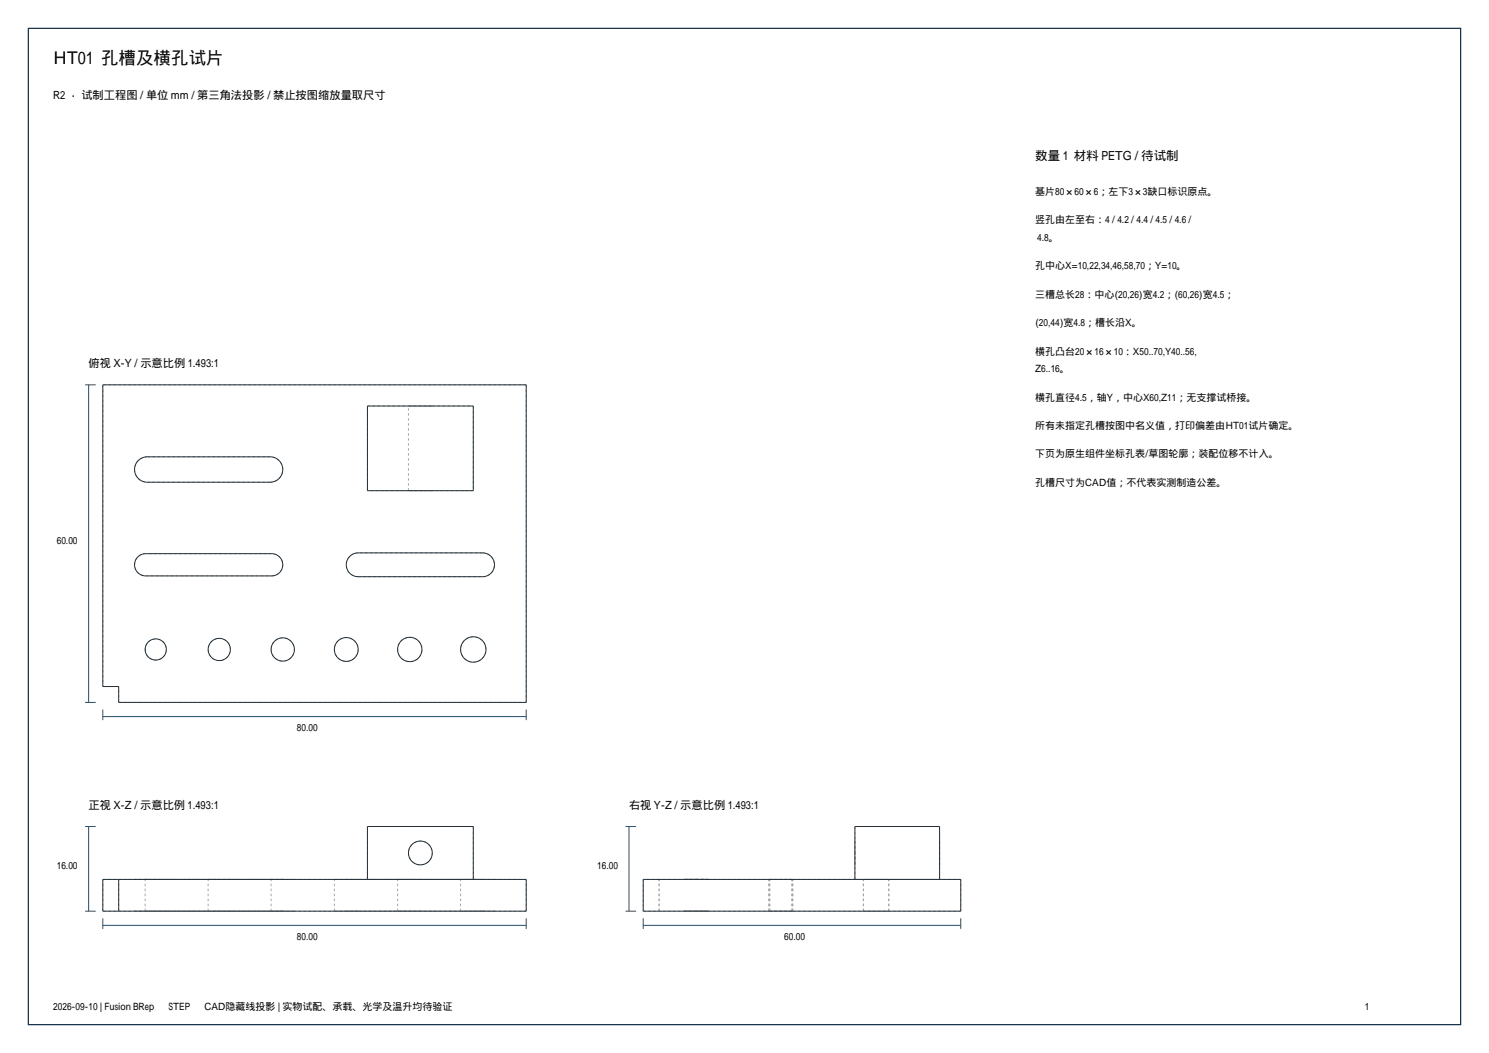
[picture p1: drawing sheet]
<svg xmlns="http://www.w3.org/2000/svg" width="420mm" height="297mm" viewBox="0 0 420 297" stroke-linecap="round" stroke-linejoin="round" font-family="sans-serif">
<path d="M8 8h404v281h-404z" fill="none" stroke="#1a334d" stroke-width=".35"/>
<g fill="none" stroke="#a6a6a6" stroke-width=".28" stroke-dasharray=".7 .7" stroke-linecap="butt">
<path d="M29 108.5v85.1M103.6 114.5h29.9M115.2 114.5h6.7M121.9 114.5h-6.7M133.5 114.5v23.9M148.4 108.5h-119.4M41.5 128.8a3.6 3.6 0 0 0-3.5 3.6 3.6 3.6 0 0 0 3.5 3.6M41.5 136h34.7M76.2 136a3.6 3.6 0 0 0 3.6-3.6 3.6 3.6 0 0 0-3.6-3.6M76.2 128.8h-34.7M103.6 138.4v-23.9M115.2 138.4v-23.9"/>
<path d="M115.2 138.4h6.7M121.9 138.4h-6.7M133.5 138.4h-29.9M41.1 156.2a3.1 3.1 0 0 0-3.1 3.1 3.1 3.1 0 0 0 3.1 3.1M76.6 156.2h-35.5M101 155.9a3.4 3.4 0 0 0-3.3 3.4 3.4 3.4 0 0 0 3.3 3.4M136.1 155.9h-35.1M41.1 162.4h35.5M76.6 162.4a3.1 3.1 0 0 0 3.2-3.1 3.1 3.1 0 0 0-3.2-3.1M101 162.7h35.1M136.1 162.7a3.4 3.4 0 0 0 3.4-3.4 3.4 3.4 0 0 0-3.4-3.4M33.5 198.1v-4.5"/>
<path d="M33.5 193.6h-4.5M33.5 198.1h114.9M40.9 183.2a2.99 2.99 0 0 0 4.4 2.6 2.99 2.99 0 0 0 .3-5.1 2.99 2.99 0 0 0-4.6 2.1l-.1 .4M58.7 183.2a3.1 3.1 0 0 0 4.6 2.8 3.1 3.1 0 0 0 .3-5.4 3.1 3.1 0 0 0-4.9 2.2v.4M76.5 183.2a3.3 3.3 0 0 0 4.8 2.9 3.3 3.3 0 0 0 .3-5.6 3.3 3.3 0 0 0-5.1 2.3v.4M94.3 183.2a3.4 3.4 0 0 0 4.9 3 3.4 3.4 0 0 0 .4-5.8 3.4 3.4 0 0 0-5.3 2.3v.5M112.2 183.2a3.4 3.4 0 0 0 5 3 3.4 3.4 0 0 0 .4-5.8 3.4 3.4 0 0 0-5.4 2.3v.5M129.9 183.2a3.6 3.6 0 0 0 5.3 3.2 3.6 3.6 0 0 0 .4-6.1 3.6 3.6 0 0 0-5.7 2.4v.5M148.4 198.1v-89.6M133.5 233.1h-29.9M241.1 237.2v6.7M265 237.2v3.4"/>
<path d="M265 233.1h-23.9M29 257v-9M33.5 257v-9M38 257h3.1M38 257h3.5M38 248h3.5M38 248h3.1M40.9 257h6M40.9 248h6M40.9 257v-9M41.1 257h-3.1M41.1 257h35.5"/>
<path d="M41.1 248h-3.1M41.1 248h35.5M41.5 257h-3.5M41.5 257h34.7M41.5 248h-3.5M41.5 248h34.7M46.9 257h-6M46.9 248h-6M58.7 257h6.3M58.7 248h6.3M58.7 257v-9M65 257h-6.3"/>
<path d="M65 248h-6.3M76.2 257h3.6M76.2 257h-34.7M76.2 248h3.6M76.2 248h-34.7M76.5 257h6.5M76.5 248h6.5M76.5 257v-9M76.6 257h3.2M76.6 257h-35.5M76.6 248h3.2M76.6 248h-35.5"/>
<path d="M79.8 257h-3.2M79.8 257h-3.6M79.8 248h-3.6M79.8 248h-3.2M83 257h-6.5M83 248h-6.5M94.3 257h6.7M94.3 248h6.7M94.3 257v-9M97.7 257h3.3M97.7 248h3.3M101 257h-3.3"/>
<path d="M101 257h35.1M101 257h-6.7M101 248h-3.3M101 248h35.1M101 248h-6.7M103.6 248h29.9M103.6 248v-14.9M112.2 257h6.8M112.2 248h6.8M112.2 257v-9M115.2 240.6a3.4 3.4 0 0 0 4.9 3 3.4 3.4 0 0 0 .4-5.8 3.4 3.4 0 0 0-5.3 2.3v.5M119 257h-6.8"/>
<path d="M119 248h-6.8M129.9 257h7.2M129.9 248h7.2M129.9 257v-9M133.5 248v-14.9M133.5 248h-29.9M136.1 257h3.4M136.1 257h-35.1M136.1 248h3.4M136.1 248h-35.1M137.1 257h-7.2M137.1 248h-7.2"/>
<path d="M139.5 257h-3.4M139.5 248h-3.4M148.4 257h-119.4M148.4 248h-119.4M148.4 257v-9M181.4 257h4.5M181.4 248v9M185.9 248h-4.5M185.9 257v-9M192.8 257h7.1M192.8 248h3.6M192.9 257h6.9"/>
<path d="M192.9 248h3.5M193 257h6.7M193 248h3.4M193.1 257h6.5M193.1 248h3.3M193.2 257h6.3M193.2 248h3.2M193.4 257h5.9M193.4 248h3M196.4 257h-3.6M196.4 257h-3.5M196.4 257h-3.4"/>
<path d="M196.4 257h-3.3M196.4 257h-3.2M196.4 257h-3M196.4 248h2.9M196.4 248h3.1M196.4 248h3.2M196.4 248h3.3M196.4 248h3.4M196.4 248h3.5M199.3 257h-2.9M199.3 248h-5.9M199.5 257h-3.1"/>
<path d="M199.5 248h-6.3M199.6 257h-3.2M199.6 248h-6.5M199.7 257h-3.3M199.7 248h-6.7M199.8 257h-3.4M199.8 248h-6.9M199.9 257h-3.5M199.9 248h-7.1M216.9 257h6.7M216.9 257v-9M216.9 248h6.7"/>
<path d="M217.1 257h6.3M217.1 257v-9M217.1 248h6.3M223.4 257h-6.3M223.4 257v-9M223.4 248h-6.3M223.6 257h-6.7M223.6 248h-6.7M223.6 257v-9M241.1 240.6v-3.4M241.1 243.9v-3.3M241.1 248v-14.9"/>
<path d="M241.1 248h23.9M243.5 257h7.2M243.5 257v-9M243.5 248h7.2M250.7 257h-7.2M250.7 248h-7.2M250.7 257v-9M265 240.6v3.3M265 243.9v-6.7M265 248v-14.9M265 248h-23.9M271 257h-85.1"/>
<path d="M271 248h-85.1M271 257v-9"/>
</g>
<g fill="none" stroke="#1f2e38" stroke-width=".28">
<path d="M29 108.5h119.4v89.6h-114.9v-4.5h-4.5zM103.6 114.5h29.9v23.9h-29.9zM39 129.9l1.2-.8 1.3-.3h34.7a3.6 3.6 0 0 1 3.6 3.6 3.6 3.6 0 0 1-3.6 3.6h-34.7a3.6 3.6 0 0 1-3.3-2.2 3.6 3.6 0 0 1 .8-3.9zM38.9 157.1l1-.7 1.2-.2h35.5a3.1 3.1 0 0 1 3.2 3.1 3.1 3.1 0 0 1-3.2 3.1h-35.5a3.1 3.1 0 0 1-2.9-1.9 3.1 3.1 0 0 1 .7-3.4zM98.7 156.9l1-.7 1.3-.3h35.1a3.4 3.4 0 0 1 3.4 3.4 3.4 3.4 0 0 1-3.4 3.4h-35.1a3.4 3.4 0 0 1-3.1-2.1 3.4 3.4 0 0 1 .8-3.7zM29 248h119.4v9h-119.4zM33.5 248v9M103.6 248v-14.9h29.9v14.9M181.4 248h89.6v9h-89.6zM241.1 248v-14.9h23.9v14.9"/>
<circle cx="43.9" cy="183.2" r="2.99"/>
<circle cx="61.8" cy="183.2" r="3.1"/>
<circle cx="79.8" cy="183.2" r="3.3"/>
<circle cx="97.7" cy="183.2" r="3.4"/>
<circle cx="115.6" cy="183.2" r="3.4"/>
<circle cx="133.5" cy="183.2" r="3.6"/>
<circle cx="118.6" cy="240.6" r="3.4"/>
</g>
<g fill="none" stroke="#264d66" stroke-width=".28">
<path d="M24 108.5h3M25 108.5v89.6M24 198.1h3M29 202.1h119.4M29 200.1v3M148.4 200.1v3M24 233.1h3M25 233.1v23.9M176.4 233.1h3M177.4 233.1v23.9M24 257h3M29 259v3"/>
<path d="M148.4 259v3M176.4 257h3M181.4 259v3M271 259v3M29 261h119.4M181.4 261h89.6"/>
</g>
<text font-size="4.9" x="15" y="18">HT01 孔槽及横孔试片</text>
<text font-size="3.5" x="292" y="45">数量 1 材料 PETG / 待试制</text>
<g font-size="3.2">
<text x="15" y="28">R2 · 试制工程图 / 单位 mm / 第三角法投影 / 禁止按图缩放量取尺寸</text>
<text x="25" y="103.5">俯视 X-Y / 示意比例 1.493:1</text>
<text x="25" y="228.1">正视 X-Z / 示意比例 1.493:1</text>
<text x="177.4" y="228.1">右视 Y-Z / 示意比例 1.493:1</text>
</g>
<g font-size="2.8">
<text x="292" y="55">基片80×60×6；左下3×3缺口标识原点。</text>
<text x="292" y="63">竖孔由左至右：4 / 4.2 / 4.4 / 4.5 / 4.6 /</text>
<text x="292.6" y="68">4.8。</text>
<text x="292" y="76">孔中心X=10,22,34,46,58,70；Y=10。</text>
<text x="292" y="84">三槽总长28：中心(20,26)宽4.2；(60,26)宽4.5；</text>
<text x="292" y="92">(20,44)宽4.8；槽长沿X。</text>
<text x="292" y="100">横孔凸台20×16×10：X50..70,Y40..56,</text>
<text x="292" y="105">Z6..16。</text>
<text x="292" y="113">横孔直径4.5，轴Y，中心X60,Z11；无支撑试桥接。</text>
<text x="292" y="121">所有未指定孔槽按图中名义值，打印偏差由HT01试片确定。</text>
<text x="292" y="129">下页为原生组件坐标孔表/草图轮廓；装配位移不计入。</text>
<text x="292" y="137">孔槽尺寸为CAD值；不代表实测制造公差。</text>
<text x="16" y="153.3">60.00</text>
<text x="83.7" y="206.1">80.00</text>
<text x="16" y="245.1">16.00</text>
<text x="168.4" y="245.1">16.00</text>
<text x="83.7" y="265">80.00</text>
<text x="221.2" y="265">60.00</text>
<text x="15" y="285">2026-09-10 | Fusion BRep → STEP → CAD隐藏线投影 | 实物试配、承载、光学及温升均待验证</text>
</g>
</svg>
